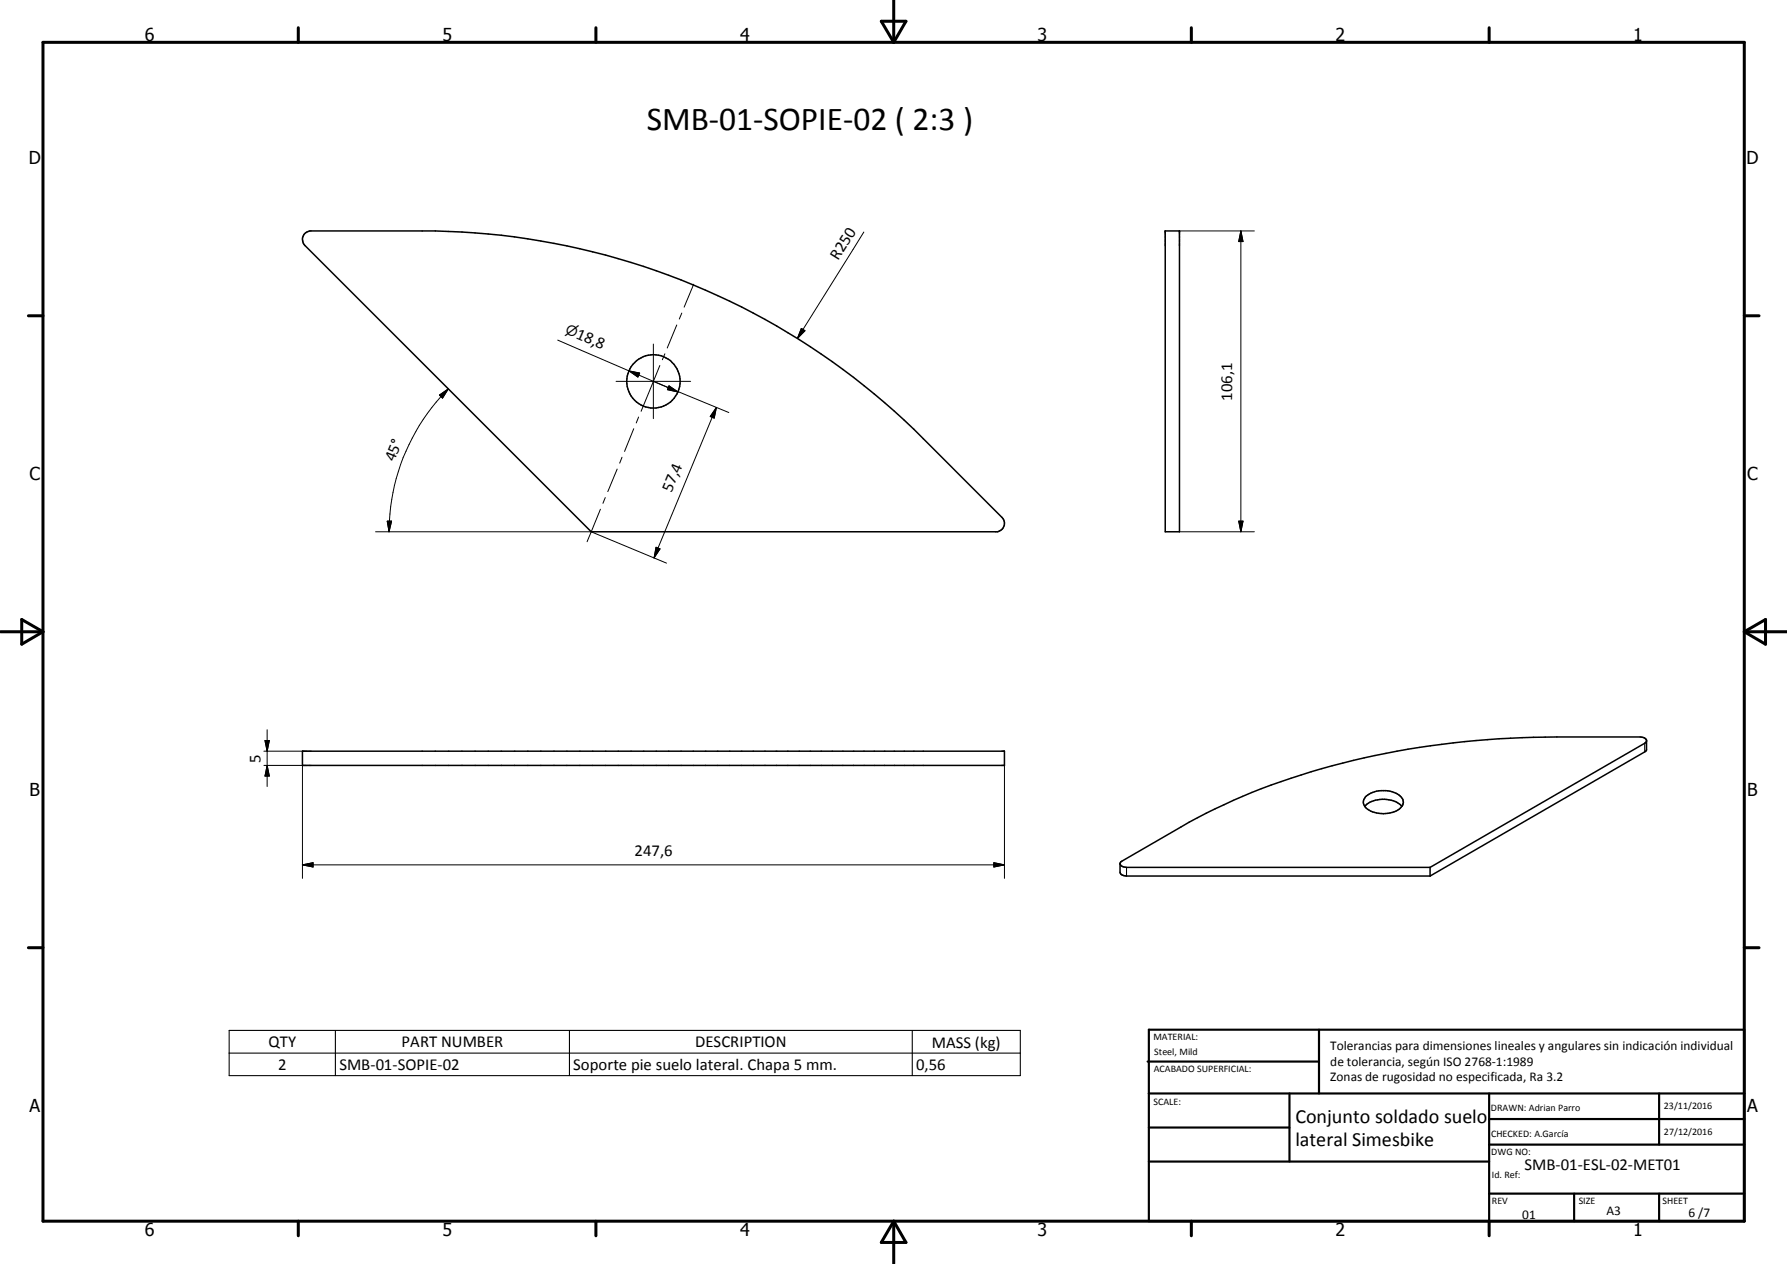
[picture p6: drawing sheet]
<svg xmlns="http://www.w3.org/2000/svg" width="420mm" height="297mm" viewBox="0 0 420 297" stroke-linecap="round" stroke-linejoin="round" font-family="sans-serif">
<g fill="none" stroke="#000" stroke-width=".35">
<path d="M71.6 54.9l1.2-.6h29.6a167.2 167.2 0 0 1 112.5 46.6l20.7 20.7a1.99 1.99 0 0 1-1.1 3.4h-95.5l-67.3-67.3a2.13 2.13 0 0 1-.1-2.8zM274 54.3h3.3v70.7h-3.3zM71.1 176.5h165.1v3.4h-165.1zM387.1 174.2l-.4 .5-50.5 29.1M320.9 189.5a6.5 6.5 0 0 1 7.5-1l1.2 1M321 187.3a6.6 6.6 0 0 1 8.5 0 1.96 1.96 0 0 1-.9 3.1 6.8 6.8 0 0 1-7.6-.7 1.69 1.69 0 0 1 0-2.4zM263.3 202.9l.3-.4 14.1-8.1a151.7 151.7 0 0 1 45.6-16.9 208.9 208.9 0 0 1 42.7-4.3l20.2 .1 .5 .1 .4 .5v2.4l-.4 .4-50.5 29.2M263.3 202.9l.2 2.4 .5 .4 .9 .2h71.3M263.3 202.9l.5 .7 1.1 .2h71.3M336.2 203.8v2.1"/>
<circle cx="153.6" cy="89.6" r="6.3"/>
</g>
<path d="M386.7 174.7v2M264.9 203.8v2.1M53.9 242.1h186v10.7h-186zM53.9 247.5h186M78.9 242.1v10.7M133.9 242.1v10.7M214.5 242.1v10.7" fill="none" stroke="#000" stroke-width=".25"/>
<g fill="#000">
<circle cx="274" cy="54.3" r=".18"/>
<circle cx="277.3" cy="54.3" r=".18"/>
</g>
<g fill="none" stroke="#000" stroke-width=".71">
<path d="M10.1 9.9h400v277.1h-400zM70.1 6.5v3.4M140.1 6.5v3.4M207.2 5h5.8l-2.9 4.9zM210.1 0v9.9M280.1 6.5v3.4M350.1 6.5v3.4M6.7 74.2h3.4M410.1 74.2h3.5M.1 148.5h10M5.1 145.6l5 2.9-5 2.9zM410.1 148.5h10"/>
<path d="M410.1 148.5l5-2.9v5.8zM6.7 222.7h3.4M410.1 222.7h3.5M70.1 287v3.4M140.1 287v3.4M210.1 287v10M210.1 287l2.9 5h-5.8zM280.1 287v3.4M350.1 287v3.4"/>
</g>
<g fill="none" stroke="#000" stroke-width=".51">
<path d="M269.8 249.5h40.3M270.1 242h140v45h-140zM270.1 257h140M303.2 257v16M310.1 242v15M350.1 257v30M390.1 257v12M270.1 265h33.1M270.1 273h80M350.1 269h60M350.1 263h60M350.1 280.5h60"/>
<path d="M370.1 280.5v6.5M390.1 280.5v6.5"/>
</g>
<g fill="none" stroke="#000" stroke-width=".24">
<path d="M203.1 54.5l-15.6 25M277.3 54.3h17.6M291.7 54.3l.6 2.5h-1.1zM291.7 54.3v70.7M131.1 79.9l16.8 7.3M159.1 76.4l-2.2 5.4M160.3 73.6l-.6 1.4M163.1 66.8l-2.2 5.4M188.4 77.2l.9 .5-1.8 1.8zM103.3 92.8l2.1-1.4-1.4 2.2zM105.4 91.4a47.9 47.9 0 0 0-13.9 33.6M144.9 89.6h17.5"/>
<path d="M147.9 87.2l2.5 .5-.4 .9zM147.9 87.2l11.5 4.9M150.1 98l-.5 1.4M153.6 80.9v17.5M153.9 89.7l3.3 1.4M155.1 85.9l-4.4 10.7M156.3 83.1l-.6 1.4M157.3 90.7l2.1 1.4-2.5-.5zM159.3 92l12.1 4.9M168.4 95.8l-.5 2.5-.9-.4zM168.4 95.8l-14.6 35.3M141.2 119.7l-3.2 7.6"/>
<path d="M142.3 116.9l-.5 1.4M145.1 110.2l-2.2 5.3M146.3 107.4l-.6 1.4M149 100.8l-2.2 5.3M88.3 125h50.6M91 122.5h1.1l-.6 2.5zM139.1 125l17.6 7.3M154.3 128.6l.9 .4-1.4 2.1zM277.3 125h17.6M291.2 122.5h1.1l-.6 2.5zM62 179.9h9.1v26.5M62 176.5h9.1"/>
<path d="M62.3 174h1l-.5 2.5zM62.8 179.9l.5 2.5h-1zM62.8 171.5v13.3M236.2 179.9v26.5M71.1 203.2l2.5-.5v1.1zM71.1 203.2h165.1M233.7 202.7l2.5 .5-2.5 .6z"/>
</g>
<g fill="#000">
<path d="M291.7 54.3l.6 2.5h-1.1zM188.4 77.2l.9 .5-1.8 1.8zM103.3 92.8l2.1-1.4-1.4 2.2zM147.9 87.2l2.5 .5-.4 .9zM157.3 90.7l2.1 1.4-2.5-.5zM168.4 95.8l-.5 2.5-.9-.4zM91 122.5h1.1l-.6 2.5zM154.3 128.6l.9 .4-1.4 2.1zM291.2 122.5h1.1l-.6 2.5zM62.3 174h1l-.5 2.5zM62.8 179.9l.5 2.5h-1zM71.1 203.2l2.5-.5v1.1z"/>
<path d="M233.7 202.7l2.5 .5-2.5 .6z"/>
</g>
<text font-size="7.9" x="152.1" y="30.6">SMB-01-SOPIE-02 ( 2:3 )</text>
<g font-size="4.7">
<text x="304.6" y="263.9">Conjunto soldado suelo</text>
<text x="304.6" y="269.3">lateral Simesbike</text>
</g>
<g font-size="4.2">
<text x="34" y="9.6">6</text>
<text x="104" y="9.6">5</text>
<text x="174" y="9.6">4</text>
<text x="244" y="9.6">3</text>
<text x="314" y="9.6">2</text>
<text x="384" y="9.6">1</text>
<text x="6.8" y="38.7">D</text>
<text x="410.6" y="38.7">D</text>
<text x="7" y="112.9">C</text>
<text x="410.8" y="112.9">C</text>
<text x="7" y="187.1">B</text>
<text x="410.8" y="187.1">B</text>
<text x="7" y="261.4">A</text>
<text x="410.8" y="261.4">A</text>
<text x="34" y="290.4">6</text>
<text x="104" y="290.4">5</text>
<text x="174" y="290.4">4</text>
<text x="244" y="290.4">3</text>
<text x="314" y="290.4">2</text>
<text x="384" y="290.4">1</text>
</g>
<g font-size="3.9">
<text x="197.1" y="61.3" transform="rotate(-58 197.1 61.3)">R250</text>
<text x="135.2" y="79.4" transform="rotate(23 135.2 79.4)">18,8</text>
<text x="289.7" y="94.1" transform="rotate(-90 289.7 94.1)">106,1</text>
<text x="92.7" y="108.7" transform="rotate(-68 92.7 108.7)">45°</text>
<text x="157.8" y="115.9" transform="rotate(-68 157.8 115.9)">57,4</text>
<text x="61.3" y="179.2" transform="rotate(-90 61.3 179.2)">5</text>
<text x="149.2" y="201.2">247,6</text>
<text x="63.2" y="246.1">QTY</text>
<text x="65.4" y="251.4">2</text>
<text x="79.8" y="251.4">SMB-01-SOPIE-02</text>
<text x="94.4" y="246.1">PART NUMBER</text>
<text x="134.8" y="251.5">Soporte pie suelo lateral. Chapa 5 mm.</text>
<text x="163.4" y="246.1">DESCRIPTION</text>
<text x="215.4" y="251.4">0,56</text>
<text x="219.1" y="246.2">MASS (kg)</text>
<text x="358.5" y="275">SMB-01-ESL-02-MET01</text>
</g>
<text font-size="3.3" x="132.7" y="78.3" transform="rotate(23 132.7 78.3)">⌀</text>
<g font-size="3.1">
<text x="312.7" y="246.8">Tolerancias para dimensiones lineales y angulares sin indicación individual</text>
<text x="312.7" y="250.4">de tolerancia, según ISO 2768-1:1989</text>
<text x="312.7" y="254">Zonas de rugosidad no especificada, Ra 3.2</text>
<text x="357.9" y="286.4">01</text>
<text x="377.7" y="285.6">A3</text>
<text x="397" y="285.9">6 /7</text>
</g>
<g font-size="2.4">
<text x="271.2" y="244.4">MATERIAL:</text>
<text x="271.3" y="252">ACABADO SUPERFICIAL:</text>
<text x="271.4" y="247.9">Steel, Mild</text>
<text x="271.2" y="259.7">SCALE:</text>
<text x="350.6" y="261">DRAWN: Adrian Parro</text>
<text x="391.2" y="260.6">23/11/2016</text>
<text x="350.6" y="267.1">CHECKED: A.García</text>
<text x="391.2" y="266.7">27/12/2016</text>
<text x="350.6" y="271.4">DWG NO:</text>
<text x="350.8" y="276.9">Id. Ref:</text>
<text x="350.8" y="282.8">REV</text>
<text x="371.2" y="282.9">SIZE</text>
<text x="390.9" y="282.9">SHEET</text>
</g>
</svg>
